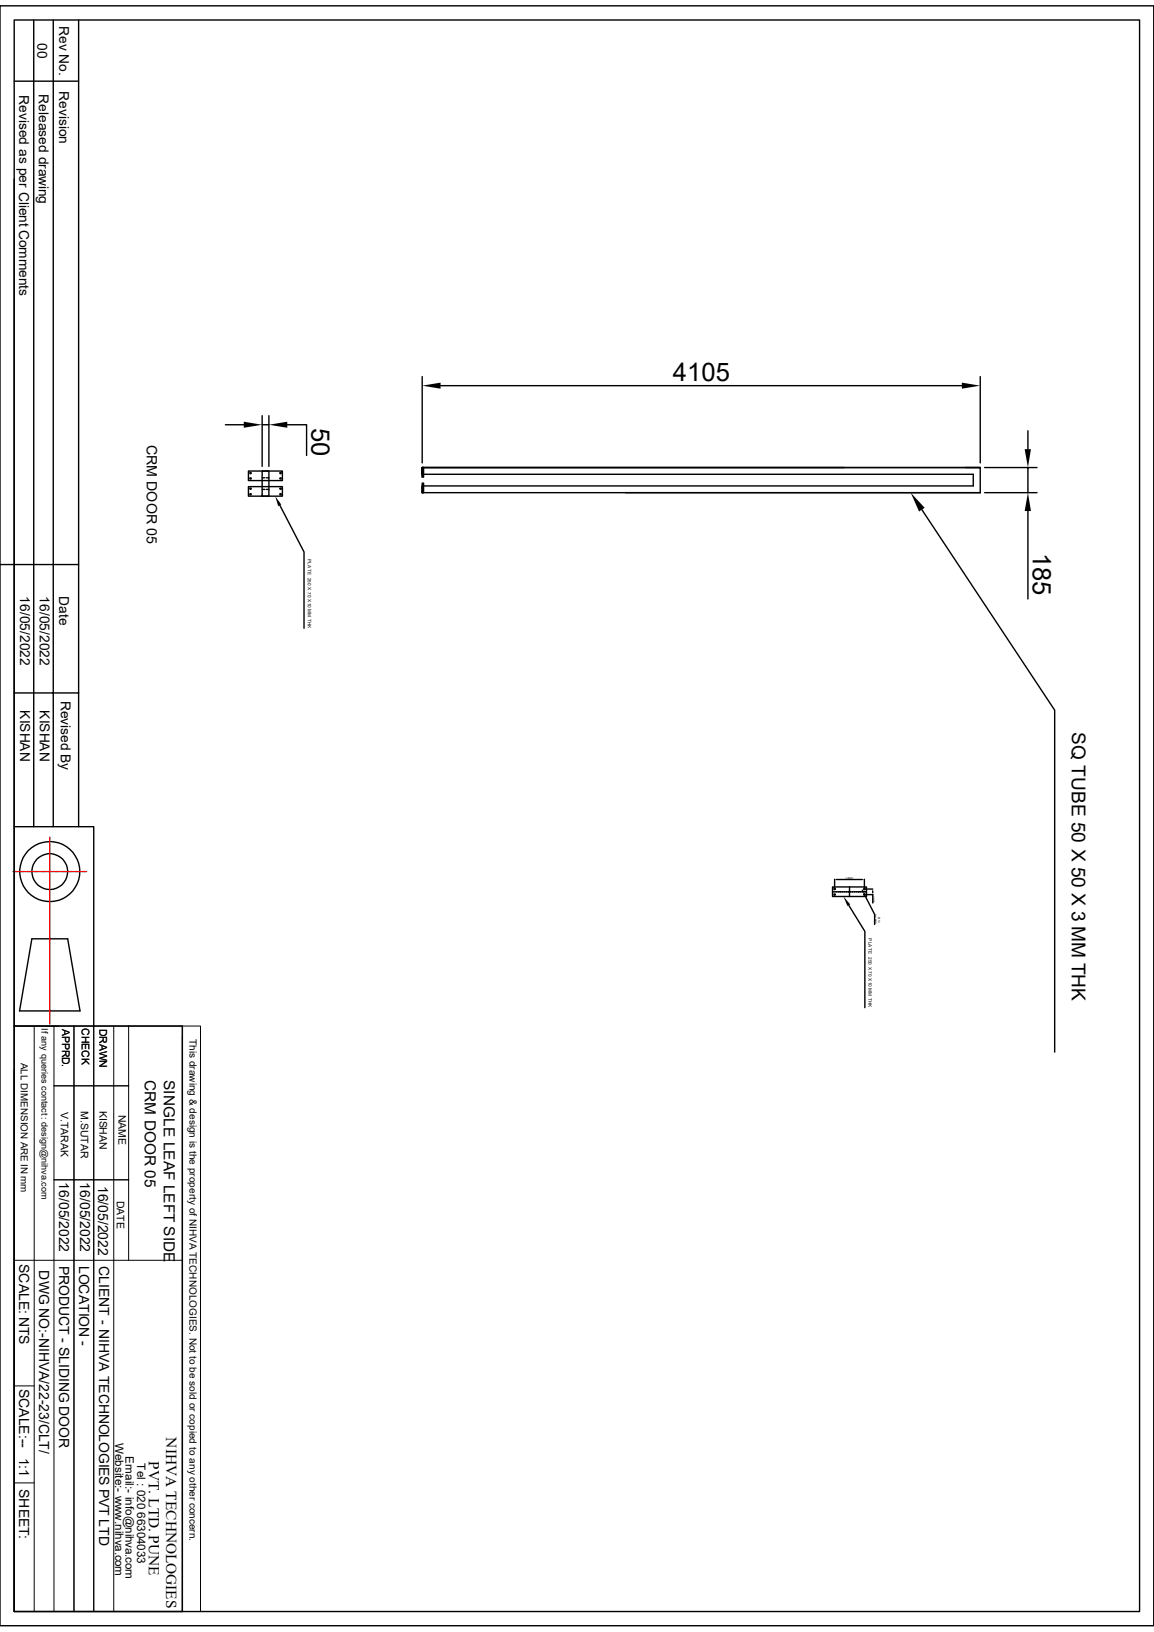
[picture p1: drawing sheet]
<svg xmlns="http://www.w3.org/2000/svg" width="210mm" height="297mm" viewBox="0 0 210 297" stroke-linecap="round" stroke-linejoin="round" font-family="sans-serif">
<g fill="none" stroke="#000" stroke-width=".25">
<path d="M0 1.1h210v294.8h-210zM2.6 3.6h204.8v289.7h-204.8zM2.6 14.8h11.7M6.1 3.6v146.9M9.7 3.6v146.9M14.3 3.6v146.9M2.6 32.6v117.9h14.5v36.2M41 77.3h3.4M47.7 75.6v9.3M47.7 77.3h1.2M48.9 75.6v9.3M52.3 77.3h3.5v5.6"/>
<path d="M76.8 68.5v15.7M80.2 70.2h94.8M178.4 68.5v15.7M187.1 78.4v3.3M45.2 85.7h6.2v1.8h-6.2zM45.2 88.6h6.2v1.7h-6.2zM45.5 86h.2v.1l-.1 .1zM45.5 87h.2v.1l-.1 .1zM45.5 88.9h.2v.1l-.1 .1zM45.5 89.9h.2v.1l-.1 .1zM47.7 89.1h.5M47.7 85.7h1.2v4.6h-1.2z"/>
<path d="M47.7 90v.3M47.7 87h.5M48.5 89.1h.4M48.5 87h.4M50.9 87h.3v.1l-.1 .1zM50.9 86h.3v.1l-.1 .1zM50.9 89.9h.3v.1l-.1 .1zM50.9 88.9h.3v.1l-.1 .1zM50.9 91.9l4.4 8.6v13.8M76.8 85.1h.3v1.7h-.3zM76.8 87.9h.3v1.8h-.3zM76.8 86.8v-1.7v1.2v-1.2h101.6v4.6h-101.6v-1.3"/>
<path d="M76.8 85.1h101.6M77.1 85.1h-.3h76.8M77.1 86.3h100v2.1h-100M167.8 92.8l24.1 36.4v62.3M179.2 85.1h9.5M179.2 89.7h9.5M187.1 85.1v4.6M187.1 93v16M0 102.7h14.3M2.6 126.1h11.7M2.6 150.5v36.2M5.8 170.9h6.5l2.3 13.1h-11z"/>
<path d="M151.5 161.4h6.2v1.8h-6.2zM151.5 162.3h.3M151.8 161.7h.2v.1l-.1 .1zM151.8 162.7h.2v.2h-.1zM151.8 162.3h.3M151.9 160v1.8M152.2 160.1h4.7M152.2 162.3h.3M152.6 162.3h.6M153.3 162.3h.3M153.7 162.3h.3M154.1 162.3h.6"/>
<path d="M154.5 164.8l2.9 4.7v13.9M154.6 161.4v.3M154.6 161.8v.6M154.6 162.5v.3M154.6 162.9v.3M154.8 162.3h.3M155.2 162.3h.3M155.6 162.3h.3M156 162.3h.6M156.7 162.3h.3M156.9 162l.2 .3M157.1 162.3h.3"/>
<path d="M157.2 162.7h.2v.2h-.1zM157.2 161.7h.2v.1l-.1 .1zM157.3 162.6l.1 .3M157.3 160v1.8M157.4 161.8h1.4M157.4 162.8h1.4v1.5M157.4 162.3h.3M157.6 163.3l1.6 3.1v1.8M158.8 162.2v.2M2.6 186.7h30.6v106.6h-30.6zM2.6 194.8v98.5M9.8 197.6h13.6"/>
<path d="M9.8 214.7h13.6"/>
<circle cx="9.1" cy="158.6" r="5.5"/>
<circle cx="9.1" cy="158.6" r="3.3"/>
</g>
<g fill="#000">
<path d="M44.4 76.8l3.3 .5-3.3 .6zM48.9 77.3l3.4-.5v1.1zM76.8 70.2l3.4-.6v1.1zM175 69.6l3.4 .6-3.4 .5zM50.1 90.3l1.1 1.5-.6 .3zM165.7 89.7l2.6 2.7-1 .7zM186.5 81.7h1.1l-.5 3.4zM187.1 89.7l.5 3.3h-1.1zM151.9 160.1l.3-.1v.1zM156.9 160l.4 .1h-.4zM153.5 163.2l1.2 1.4-.5 .3zM157 162.3h.1l.2 .3z"/>
<path d="M157.4 162.9l.2 .3-.1 .1zM158.8 161.8l.1 .4h-.2zM158.7 162.4h.2l-.1 .4z"/>
</g>
<path d="M2.6 186.7h30.6M6.2 186.7v106.6M9.8 186.7v106.6M13.5 186.7v106.6M17.1 186.7v106.6M20.7 186.7v106.6M23.4 186.7v42.7M33.2 186.7h3.3v106.6h-3.3zM33.2 188.6v104.7M2.6 229.4h30.6M2.6 252.2h3.6M2.6 269.9h3.6" fill="none" stroke="#000" stroke-width=".18"/>
<g fill="none" stroke="#f00" stroke-width=".25">
<path d="M2.4 158.6h.8M3.3 158.6h.2M3.6 158.6h.8M4.6 158.6h.1M4.9 158.6h.8M5.8 158.6h.2M6.1 158.6h.8M7.1 158.6h.1M7.4 158.6h.8M8.3 158.6h.2M8.7 158.6h.7M9.1 152.4v.4"/>
<path d="M9.1 153v.1M9.1 153.3v.8M9.1 154.2v.2M9.1 154.5v.8M9.1 155.5v.1M9.1 155.8v.7M9.1 156.7v.2M9.1 157.1v.7M9.1 158v.2M9.1 158.3v.8M9.1 159.3v.1M9.1 159.6v.8"/>
<path d="M9.6 158.6h.2M9.9 158.6h.8M10.9 158.6h.1M11.2 158.6h.8M12.1 158.6h.2M12.4 158.6h.8M13.4 158.6h.1M13.7 158.6h.8M14.6 158.6h.2M14.9 158.6h.8M9.1 160.5v.2M9.1 160.8v.8"/>
<path d="M9.1 161.8v.1M9.1 162.1v.8M9.1 163v.2M9.1 163.3v.8M9.1 164.3v.1M9.1 164.6v.8M9.1 165.5v.2M9.1 165.8v.8M9.1 166.8v.1M9.1 167.1v.8M9.1 168v.2M9.1 168.4v.7"/>
<path d="M9.1 169.3v.2M9.1 169.6v.8M9.1 170.6v.1M9.1 170.9v.8M9.1 171.8v.2M9.1 172.1v.8M9.1 173.1v.1M9.1 173.4v.8M9.1 174.3v.2M9.1 174.6v.8M9.1 175.6v.1M9.1 175.9v.8"/>
<path d="M9.1 176.8v.2M9.1 177.2v.7M9.1 178.1v.2M9.1 178.4v.8M9.1 179.4v.1M9.1 179.7v.8M9.1 180.6v.2M9.1 180.9v.8M9.1 181.9v.1M9.1 182.2v.8M9.1 183.1v.2M9.1 183.4v.8"/>
<path d="M9.1 184.4v.1M9.1 184.7v.8M9.1 185.6v.2M9.1 185.9v.5"/>
</g>
<g font-size="4.7">
<text x="122.5" y="69.3">4105</text>
<text x="56.7" y="77.9" transform="rotate(90 56.7 77.9)">50</text>
<text x="188" y="100.6" transform="rotate(90 188 100.6)">185</text>
</g>
<text font-size="3.5" x="195.1" y="133.3" transform="rotate(90 195.1 133.3)">SQ TUBE 50 X 50 X 3 MM THK</text>
<g font-size="2.8">
<text x="26.4" y="196.6" transform="rotate(90 26.4 196.6)">CRM DOOR 05</text>
<text x="29.8" y="196.6" transform="rotate(90 29.8 196.6)">SINGLE LEAF LEFT SIDE</text>
<text x="30.3" y="261.6" transform="rotate(90 30.3 261.6)">NIHVA TECHNOLOGIES</text>
<text x="27.1" y="265.9" transform="rotate(90 27.1 265.9)">PVT. LTD. PUNE</text>
</g>
<text font-size="2.6" x="26.7" y="80.9" transform="rotate(90 26.7 80.9)">CRM DOOR 05</text>
<g font-size="2.5">
<text x="10.8" y="4.7" transform="rotate(90 10.8 4.7)">Rev No.</text>
<text x="6.8" y="7.8" transform="rotate(90 6.8 7.8)">00</text>
<text x="3.5" y="17.3" transform="rotate(90 3.5 17.3)">Revised as per Client Comments</text>
<text x="7.1" y="17.1" transform="rotate(90 7.1 17.1)">Released drawing</text>
<text x="10.8" y="16.6" transform="rotate(90 10.8 16.6)">Revision</text>
<text x="3.7" y="108.5" transform="rotate(90 3.7 108.5)">16/05/2022</text>
<text x="7.2" y="108.5" transform="rotate(90 7.2 108.5)">16/05/2022</text>
<text x="10.8" y="108.5" transform="rotate(90 10.8 108.5)">Date</text>
<text x="3.7" y="129.3" transform="rotate(90 3.7 129.3)">KISHAN</text>
<text x="7.2" y="129.3" transform="rotate(90 7.2 129.3)">KISHAN</text>
<text x="11" y="127.5" transform="rotate(90 11 127.5)">Revised By</text>
<text x="10.8" y="215.2" transform="rotate(90 10.8 215.2)">16/05/2022</text>
<text x="14.6" y="215.2" transform="rotate(90 14.6 215.2)">16/05/2022</text>
<text x="17.9" y="215.8" transform="rotate(90 17.9 215.8)">16/05/2022</text>
<text x="3.5" y="230" transform="rotate(90 3.5 230)">SCALE: NTS</text>
<text x="7.2" y="231.2" transform="rotate(90 7.2 231.2)">DWG NO:-NIHVA/22-23/CLT/</text>
<text x="10.8" y="230.3" transform="rotate(90 10.8 230.3)">PRODUCT - SLIDING DOOR</text>
<text x="14.4" y="230.3" transform="rotate(90 14.4 230.3)">LOCATION -</text>
<text x="18" y="230.4" transform="rotate(90 18 230.4)">CLIENT - NIHVA TECHNOLOGIES PVT LTD</text>
<text x="3.5" y="252.7" transform="rotate(90 3.5 252.7)">SCALE:--</text>
<text x="3.5" y="265.3" transform="rotate(90 3.5 265.3)">1:1</text>
<text x="3.5" y="271" transform="rotate(90 3.5 271)">SHEET:</text>
</g>
<g font-size="2.1">
<text x="21" y="262.6" transform="rotate(90 21 262.6)">Website:- www.nihva.com</text>
<text x="22.9" y="265" transform="rotate(90 22.9 265)">Email:- info@nihva.com</text>
<text x="25" y="266.3" transform="rotate(90 25 266.3)">Tel : 020 66304033</text>
</g>
<g font-size="1.9">
<text x="11.3" y="187.2" transform="rotate(90 11.3 187.2)">APPRD.</text>
<text x="14.9" y="187.1" transform="rotate(90 14.9 187.1)">CHECK</text>
<text x="18.1" y="187.2" transform="rotate(90 18.1 187.2)">DRAWN</text>
<text x="11.1" y="202.4" transform="rotate(90 11.1 202.4)">V.TARAK</text>
<text x="14.7" y="202.2" transform="rotate(90 14.7 202.2)">M.SUTAR</text>
<text x="18.1" y="202.1" transform="rotate(90 18.1 202.1)">KISHAN</text>
<text x="21.6" y="202.9" transform="rotate(90 21.6 202.9)">NAME</text>
<text x="21.3" y="218.5" transform="rotate(90 21.3 218.5)">DATE</text>
</g>
<g font-size="1.8">
<text x="34.5" y="189.1" transform="rotate(90 34.5 189.1)">This drawing &amp; design is the property of NIHVA TECHNOLOGIES. Not to be sold or copied to any other concern.</text>
<text x="3.8" y="193.4" transform="rotate(90 3.8 193.4)">ALL DIMENSION ARE IN mm</text>
</g>
<text font-size="1.7" x="7.5" y="187.2" transform="rotate(90 7.5 187.2)">If any queries contact : design@nihva.com</text>
<g font-size=".8">
<text x="56" y="101.8" transform="rotate(90 56 101.8)">PLATE 250 X 70 X 10 MM THK</text>
<text x="158.1" y="170.8" transform="rotate(90 158.1 170.8)">PLATE 250 X 70 X 10 MM THK</text>
</g>
<g font-size=".5">
<text x="153.9" y="160">=220=</text>
<text x="158.8" y="163.1" transform="rotate(90 158.8 163.1)">=40=</text>
<text x="159.2" y="166.4" transform="rotate(90 159.2 166.4)">04 NOS</text>
<text x="159.8" y="166.9" transform="rotate(90 159.8 166.9)">Ø13</text>
</g>
</svg>
